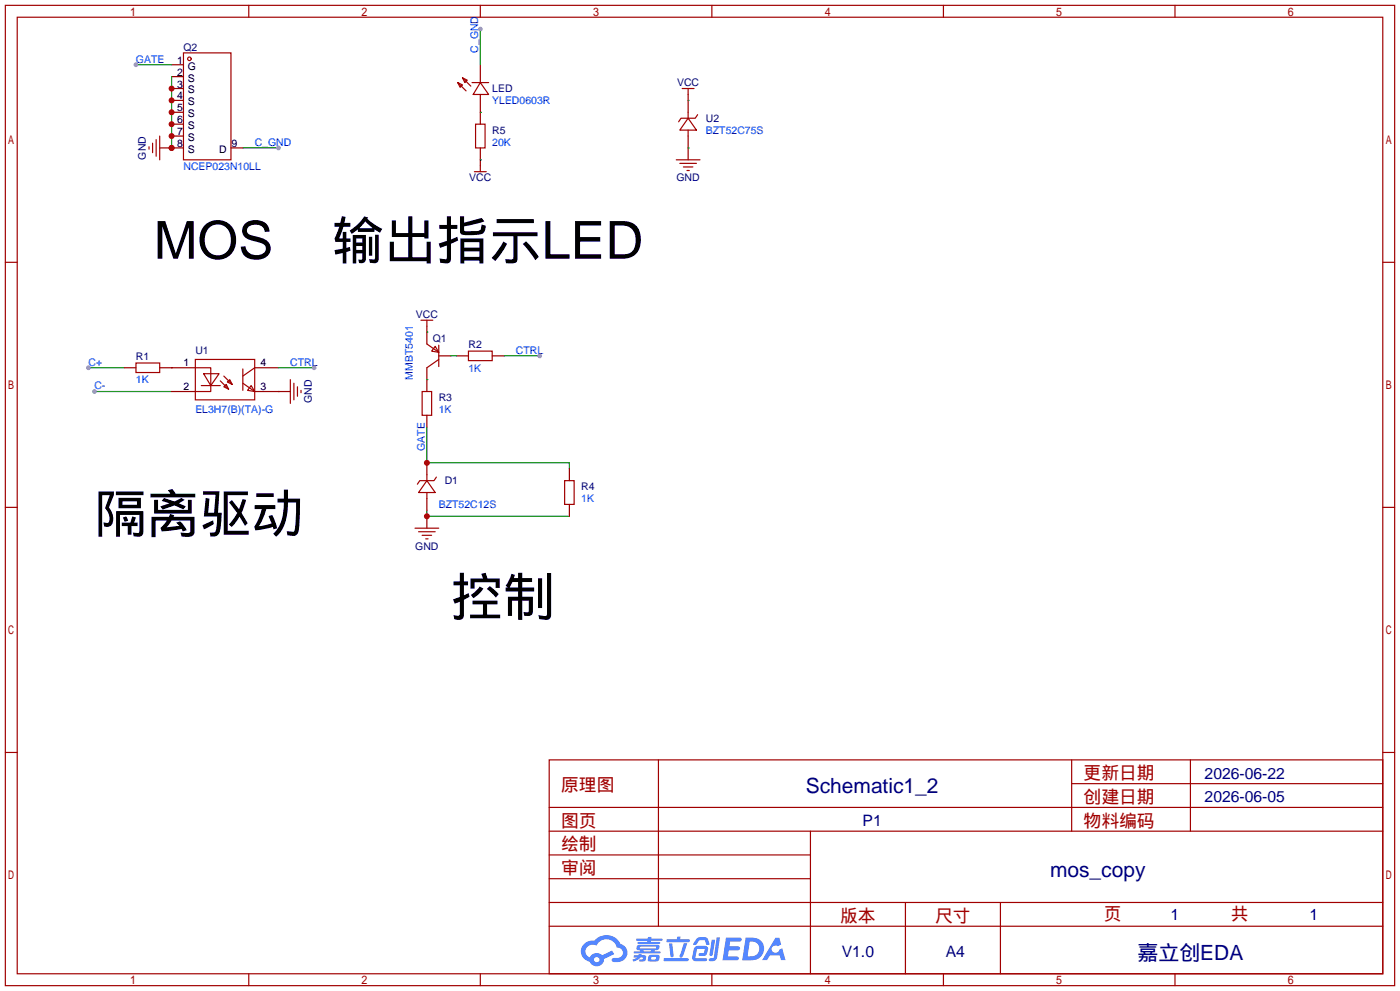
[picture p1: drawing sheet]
<svg xmlns="http://www.w3.org/2000/svg" width="299mm" height="212mm" viewBox="0 0 299 212" stroke-linecap="round" stroke-linejoin="round" font-family="sans-serif">
<g fill="none" stroke="#a10000" stroke-width=".25">
<path d="M1.1 1.1h297.2v209.6h-297.2zM3.7 3.7h292.1v204.5h-292.1zM53.2 1.1v2.6M102.7 1.1v2.6M152.3 1.1v2.6M201.8 1.1v2.6M251.3 1.1v2.6M1.1 56.1h2.6M295.8 56.1h2.5M1.1 108.5h2.6M295.8 108.5h2.5M1.1 160.8h2.6"/>
<path d="M117.5 162.4h178.3v45.8h-178.3zM117.5 177.7h178.3M117.5 172.6h178.3M140.8 162.4v35.6M173.4 177.7v30.5M229.2 162.4v15.3M229.2 167.5h66.6M254.6 162.4v15.3M295.8 160.8h2.5M117.5 182.8h55.9M117.5 198h178.3M117.5 192.9h178.3"/>
<path d="M117.5 187.8h55.9M193.7 192.9v15.3M214 192.9v15.3M53.2 208.2v2.5M102.7 208.2v2.5M152.3 208.2v2.5M201.8 208.2v2.5M251.3 208.2v2.5"/>
</g>
<g fill="#5487ff">
<path d="M155.3 200.4h2.7a.48 .48 0 0 1 .7 .4 .48 .48 0 0 1-.7 .5h-1.8l-.2 1h1.9a.43 .43 0 0 1 .4 .5 .43 .43 0 0 1-.5 .3h-1.9l-.2 1.3h1.7a.45 .45 0 0 1 .6 .2 .45 .45 0 0 1-.2 .6l-3.2 .1z"/>
<path d="M165.9 200.5h.8l.4 1.4-.7 .4a.84 .84 0 0 0-1.2 .2 .84 .84 0 0 0 .3 1.2 .84 .84 0 0 0 1.1-.5l.1-.2 .6-.3 .7 2.5h-.9l-.3-1h-2.1l-.6 1h-1.1z"/>
<path d="M152.2 200.9h.8l-.5 3.2a.36 .36 0 0 1-.4 .3 .36 .36 0 0 1-.3-.4z"/>
<path d="M153.3 200.4h.7l-.6 4.3a1.13 1.13 0 0 1-1.8 .6l.2-.4 .7-.1 .2-.2z"/>
<path d="M149 200.7l.6-.4h1a.77 .77 0 0 1 .9 .6l.3 .9-.2 .2h-.5l-.3-.9-.2-.1h-1l-.7 1-.6-.1v-.1z"/>
<path d="M148.6 202.5l.5-.3h1.7a.81 .81 0 0 1 .7 .5 .81 .81 0 0 1-.2 .8 .81 .81 0 0 1-.9 .9h-.7a.32 .32 0 0 1-.3-.4 .32 .32 0 0 1 .4-.3h.7l.3-.9-1.7 .1-.3 1.9h2.1a.32 .32 0 0 1 .4 .4 .32 .32 0 0 1-.4 .3l-2.3-.1-.5-.3v-.5z"/>
<path d="M142 204.8h5a.33 .33 0 0 1 .3 .4 .33 .33 0 0 1-.3 .3h-4.9l-.2-.2z"/>
<path d="M146.3 201.6h.7l-.6 2a.98 .98 0 0 1-.8 1.1l-.3-.3z"/>
<path d="M143.1 201.7h.7l.3 2.6a.34 .34 0 0 1-.3 .3 .34 .34 0 0 1-.4-.2z"/>
<path d="M142.6 200.8h2.2l.2-.6h.6l-.1 .6h1.8a.32 .32 0 0 1 .3 .3 .32 .32 0 0 1-.4 .3h-4.5l-.1-.1z"/>
<path d="M135.6 204.2h.9l.1-.2 .7-.1-.1 .3h.9a.82 .82 0 0 1-.6 1.3h-.7v-.4h.6l.1-.4a.68 .68 0 0 0-1 .4l-1 .4-.2-.4 1-.4h-.8z"/>
<path d="M136.1 200.6h2.5v-.3h.8l-.1 .3h2.2l.2 .3-.2 .2h-2.3v.3h1.8l.2 .2-.2 .2h-4.5l-.1-.4h2l.1-.3h-2.3l-.1-.2z"/>
<path d="M159.5 200.4l-.7 4.9h1.6a2.5 2.5 0 0 0 3-2.5 2.5 2.5 0 0 0-3.1-2.4zM160.4 201.3a1.61 1.61 0 0 1 2 1.4 1.61 1.61 0 0 1-1.8 1.7h-.7z"/>
<path d="M136.3 202.2a.55 .55 0 0 0-.2 .7 .55 .55 0 0 0 .7 .2l.1 .3h-1.3v.4h5.5l.2-.2-.2-.2h-1.2l.2-.3a.7 .7 0 0 0 .8-.2 .7 .7 0 0 0 0-.9h-4.1zM136.9 202.4h3.3l.2 .1-.2 .2h-3.2zM137.6 203.1h1.7l-.2 .3h-1.4z"/>
<path d="M138.8 204.3a1.05 1.05 0 0 0-.1 1.2 2.91 2.91 0 0 0 2.2-.2 .98 .98 0 0 0 0-1.2h-1.6zM139.4 204.6l.8-.1 .1 .4-.2 .2h-.8z"/>
<path d="M125 201.7a2.23 2.23 0 0 0-.7 2.3 2.23 2.23 0 0 0 1.8 1.6 1.58 1.58 0 0 0 1.8 .9 1.58 1.58 0 0 0 1.3-1.5l2.2-1-.5-.8-2.1 1a1.65 1.65 0 0 0-2.6 .5 1.47 1.47 0 0 1-.8-2.1 1.47 1.47 0 0 1 2.2-.5 2.3 2.3 0 0 1 2.3-1.3 2.3 2.3 0 0 1 2.1 1.7 1.12 1.12 0 0 1 1.2 1.1 1.12 1.12 0 0 1-1.1 1.2h-.7a.45 .45 0 0 0-.6 .3 .45 .45 0 0 0 .5 .6 2.21 2.21 0 0 0 2.2-.6 2.21 2.21 0 0 0 .5-2.3 2.13 2.13 0 0 0-1.3-1 3.3 3.3 0 0 0-5.5-.7l-1.2 .1zM127.1 205.2a.57 .57 0 0 1 1.1 0 .57 .57 0 0 1-1.1 0z"/>
</g>
<g fill="none" stroke="#a10000" stroke-width=".25">
<path d="M39.2 11.3h10.2v22.9h-10.2zM97.9 17.7l1 .5-.5 .5zM97.9 17.7l1.8 1.7M98.9 16.6l1 .5-.5 .6zM98.9 16.6l1.8 1.8M101 17.7h3.5M102.7 17.7l1.8 2.5h-3.3zM101.5 36.7h2.5M101.7 26.5h2.1v5.1h-2.1zM102.7 35.4v1.3"/>
<circle cx="40.5" cy="12.6" r=".38"/>
</g>
<path d="M36.7 13.8h2.5M36.7 16.4h2.5M36.7 18.9h2.5M102.7 13.8v3.9M36.7 21.5h2.5M36.7 24h2.5M36.7 26.5h2.5M36.7 29.1h2.5M36.7 31.6h2.5M49.4 31.6h2.5M102.7 20.2v6.3M102.7 31.6v3.8" fill="none" stroke="#870000" stroke-width=".25"/>
<path d="M36.7 16.4v15.2M102.7 34.2h.1M102.7 24h.1" fill="none" stroke="#008700" stroke-width=".25"/>
<g fill="#c00">
<circle cx="36.7" cy="18.9" r=".63"/>
<circle cx="36.7" cy="21.5" r=".63"/>
<circle cx="36.7" cy="24" r=".63"/>
<circle cx="36.7" cy="26.5" r=".63"/>
<circle cx="36.7" cy="29.1" r=".63"/>
<circle cx="36.7" cy="31.6" r=".63"/>
</g>
<path d="M29.1 13.8h7.6" fill="none" stroke="#008700" stroke-width=".25"/>
<circle cx="29.1" cy="13.8" r=".51" fill="#999"/>
<path d="M34.2 31.6h2.5" fill="none" stroke="#870000" stroke-width=".25"/>
<circle cx="36.7" cy="31.6" r=".63" fill="#c00"/>
<path d="M31.9 31.4v.5M32.6 30.6v2M33.4 29.8v3.6M34.2 29.1v5.1" fill="none" stroke="#a10000" stroke-width=".25"/>
<path d="M51.9 31.6h7.7" fill="none" stroke="#008700" stroke-width=".25"/>
<circle cx="59.6" cy="31.6" r=".51" fill="#999"/>
<path d="M102.7 6.2v7.6" fill="none" stroke="#008700" stroke-width=".25"/>
<circle cx="102.7" cy="6.2" r=".51" fill="#999"/>
<path d="M18.9 78.6h7.6" fill="none" stroke="#008700" stroke-width=".25"/>
<circle cx="18.9" cy="78.6" r=".51" fill="#999"/>
<path d="M20.2 83.7h16.5" fill="none" stroke="#008700" stroke-width=".25"/>
<circle cx="20.2" cy="83.7" r=".51" fill="#999"/>
<path d="M36.7 78.6h.1M59.6 83.7h.1M91.3 91.3v7.6h30.5v1.3M91.3 109.1v1.3h30.5" fill="none" stroke="#008700" stroke-width=".25"/>
<g fill="none" stroke="#a10000" stroke-width=".25">
<path d="M29.1 77.6h5.1v2h-5.1zM41.8 76.8h12.7v8.7h-12.7zM41.8 78.6h3.3v5.1h-3.3M43.6 79.9h3.3l-1.8 2.5zM51.9 78.9v4.5M54.5 78.6l-2.6 1.8M43.1 82.4h4M47.1 81.4l1.8 1.8M47.9 82.7l.5-.5 .5 1zM47.9 80.4l1.8 1.8M48.6 81.7l.5-.5 .6 1zM51.9 81.9l2.6 1.8"/>
<path d="M53.7 82.4l.8 1.3-1.5-.3zM62.1 81.2v5M62.9 81.9v3.6M63.6 82.7v2M64.4 83.4v.5M88.8 112.9h5.1M89.5 113.7h3.6M90.3 114.4h2M91.1 115.2h.5"/>
</g>
<path d="M26.5 78.6h2.6M34.2 78.6h7.6M54.5 78.6h5.1M36.7 83.7h5.1M54.5 83.7h7.6M91.3 110.4v2.5" fill="none" stroke="#870000" stroke-width=".25"/>
<circle cx="91.3" cy="110.4" r=".63" fill="#c00"/>
<path d="M90 68.5h2.6M91.3 68.5v1.2M100.2 75.1h5.1v2h-5.1zM90.3 83.7h2v5.1h-2zM120.8 102.7h2v5.1h-2z" fill="none" stroke="#a10000" stroke-width=".25"/>
<path d="M91.3 69.7v1.3M97.7 76.1h2.5M105.3 76.1h2.5M91.3 81.2v2.5M91.3 88.8v2.5M121.8 100.2v2.5M121.8 107.8v2.6" fill="none" stroke="#870000" stroke-width=".25"/>
<path d="M107.8 76.1h7.6" fill="none" stroke="#008700" stroke-width=".25"/>
<circle cx="115.4" cy="76.1" r=".51" fill="#999"/>
<path d="M59.6 78.6h7.6" fill="none" stroke="#008700" stroke-width=".25"/>
<circle cx="67.2" cy="78.6" r=".51" fill="#999"/>
<path d="M91.3 102.7l1.8 2.6h-3.6zM91.3 101.5v1.2M91.3 105.3v1.3M93.3 102l-.5 .7h-3l-.5 .8" fill="none" stroke="#a10000" stroke-width=".25"/>
<path d="M91.3 98.9v2.6" fill="none" stroke="#870000" stroke-width=".25"/>
<circle cx="91.3" cy="98.9" r=".63" fill="#c00"/>
<path d="M147.2 20.2v3.8M147.2 29.1v5.1M91.3 71v2.5M91.3 78.6v2.6M93.9 76.1h2.5M91.3 106.6v2.5" fill="none" stroke="#870000" stroke-width=".25"/>
<g fill="none" stroke="#a10000" stroke-width=".25">
<path d="M145.9 18.9h2.6M147.2 18.9v1.3M144.7 34.2h5M145.4 34.9h3.6M146.2 35.7h2M146.9 36.4h.5M147.2 25.3l1.8 2.5h-3.6zM147.2 24v1.3M147.2 27.8v1.3M149.2 24.5l-.5 .8h-3l-.5 .7M91.3 73.5l2.6 1.8M93.1 74l.8 1.3-1.6-.2z"/>
<path d="M93.9 76.8l-2.6 1.8M93.9 73.8v4.6"/>
</g>
<path d="M147.2 31.6h.1M147.2 21.5h.1M91.3 71h.1M96.4 76.1h1.3M91.3 81.2h.1" fill="none" stroke="#008700" stroke-width=".25"/>
<g font-size="11.2">
<text x="32.9" y="55.3">MOS</text>
<text x="71" y="55.3">输出指示LED</text>
<text x="20.2" y="113.7">隔离驱动</text>
<text x="96.4" y="131.5">控制</text>
</g>
<g font-size="4.5" fill="#000080">
<text x="172.4" y="169.6">Schematic1_2</text>
<text x="224.6" y="187.4">mos_copy</text>
<text x="243.3" y="205.2">嘉立创EDA</text>
</g>
<g font-size="3.8" fill="#a00000">
<text x="231.8" y="166.5">更新日期</text>
<text x="120" y="169.1">原理图</text>
<text x="231.8" y="171.6">创建日期</text>
<text x="120" y="176.7">图页</text>
<text x="231.8" y="176.7">物料编码</text>
<text x="120" y="181.8">绘制</text>
<text x="120" y="186.9">审阅</text>
<text x="179.7" y="197">版本</text>
<text x="200" y="197">尺寸</text>
<text x="236.1" y="196.8">页</text>
<text x="263.3" y="196.8">共</text>
</g>
<g font-size="3.4" fill="#000080">
<text x="257.7" y="166.4">2026-06-22</text>
<text x="257.7" y="171.5">2026-06-05</text>
<text x="184.5" y="176.6">P1</text>
<text x="250.4" y="196.7">1</text>
<text x="280.1" y="196.7">1</text>
<text x="180.1" y="204.5">V1.0</text>
<text x="202.3" y="204.5">A4</text>
</g>
<g font-size="2.2" fill="#000080">
<text x="39.2" y="10.9">Q2</text>
<text x="105.3" y="19.7">LED</text>
<text x="144.8" y="18.5">VCC</text>
<text x="105.3" y="28.6">R5</text>
<text x="151" y="26.1">U2</text>
<text x="31.2" y="34.1" transform="rotate(-90 31.2 34.1)">GND</text>
<text x="100.4" y="38.8">VCC</text>
<text x="144.7" y="38.8">GND</text>
<text x="88.9" y="68">VCC</text>
<text x="29.1" y="76.9">R1</text>
<text x="41.8" y="75.6">U1</text>
<text x="92.6" y="73.1">Q1</text>
<text x="100.2" y="74.4">R2</text>
<text x="66.7" y="86.2" transform="rotate(-90 66.7 86.2)">GND</text>
<text x="93.9" y="85.8">R3</text>
<text x="95.1" y="103.6">D1</text>
<text x="124.3" y="104.8">R4</text>
<text x="88.8" y="117.5">GND</text>
</g>
<g font-size="2.2" fill="#00f">
<text x="102.3" y="11.3" transform="rotate(-90 102.3 11.3)">C_GND</text>
<text x="29.1" y="13.4">GATE</text>
<text x="105.3" y="22.3">YLED0603R</text>
<text x="151" y="28.6">BZT52C75S</text>
<text x="54.5" y="31.2">C_GND</text>
<text x="105.3" y="31.2">20K</text>
<text x="39.2" y="36.3">NCEP023N10LL</text>
<text x="110.4" y="75.6">CTRL</text>
<text x="18.9" y="78.2">C+</text>
<text x="20.2" y="83.2">C-</text>
<text x="29.1" y="82">1K</text>
<text x="62.1" y="78.2">CTRL</text>
<text x="88.3" y="81.2" transform="rotate(-90 88.3 81.2)">MMBT5401</text>
<text x="100.2" y="79.4">1K</text>
<text x="41.8" y="88.3">EL3H7(B)(TA)-G</text>
<text x="93.9" y="88.3">1K</text>
<text x="90.9" y="96.4" transform="rotate(-90 90.9 96.4)">GATE</text>
<text x="124.3" y="107.4">1K</text>
<text x="93.9" y="108.6">BZT52C12S</text>
</g>
<g font-size="2.2">
<text x="37.9" y="13.6">1</text>
<text x="37.9" y="16.2">2</text>
<text x="40.2" y="14.9">G</text>
<text x="40.2" y="17.4">S</text>
<text x="37.9" y="18.7">3</text>
<text x="37.9" y="21.2">4</text>
<text x="37.9" y="23.8">5</text>
<text x="40.2" y="20">S</text>
<text x="40.2" y="22.5">S</text>
<text x="37.9" y="26.3">6</text>
<text x="37.9" y="28.9">7</text>
<text x="40.2" y="25.1">S</text>
<text x="40.2" y="27.6">S</text>
<text x="37.9" y="31.4">8</text>
<text x="40.2" y="30.1">S</text>
<text x="40.2" y="32.7">S</text>
<text x="46.8" y="32.7">D</text>
<text x="49.5" y="31.4">9</text>
<text x="39.3" y="78.3">1</text>
<text x="39.3" y="83.4">2</text>
<text x="55.8" y="83.4">3</text>
<text x="55.8" y="78.3">4</text>
</g>
</svg>
